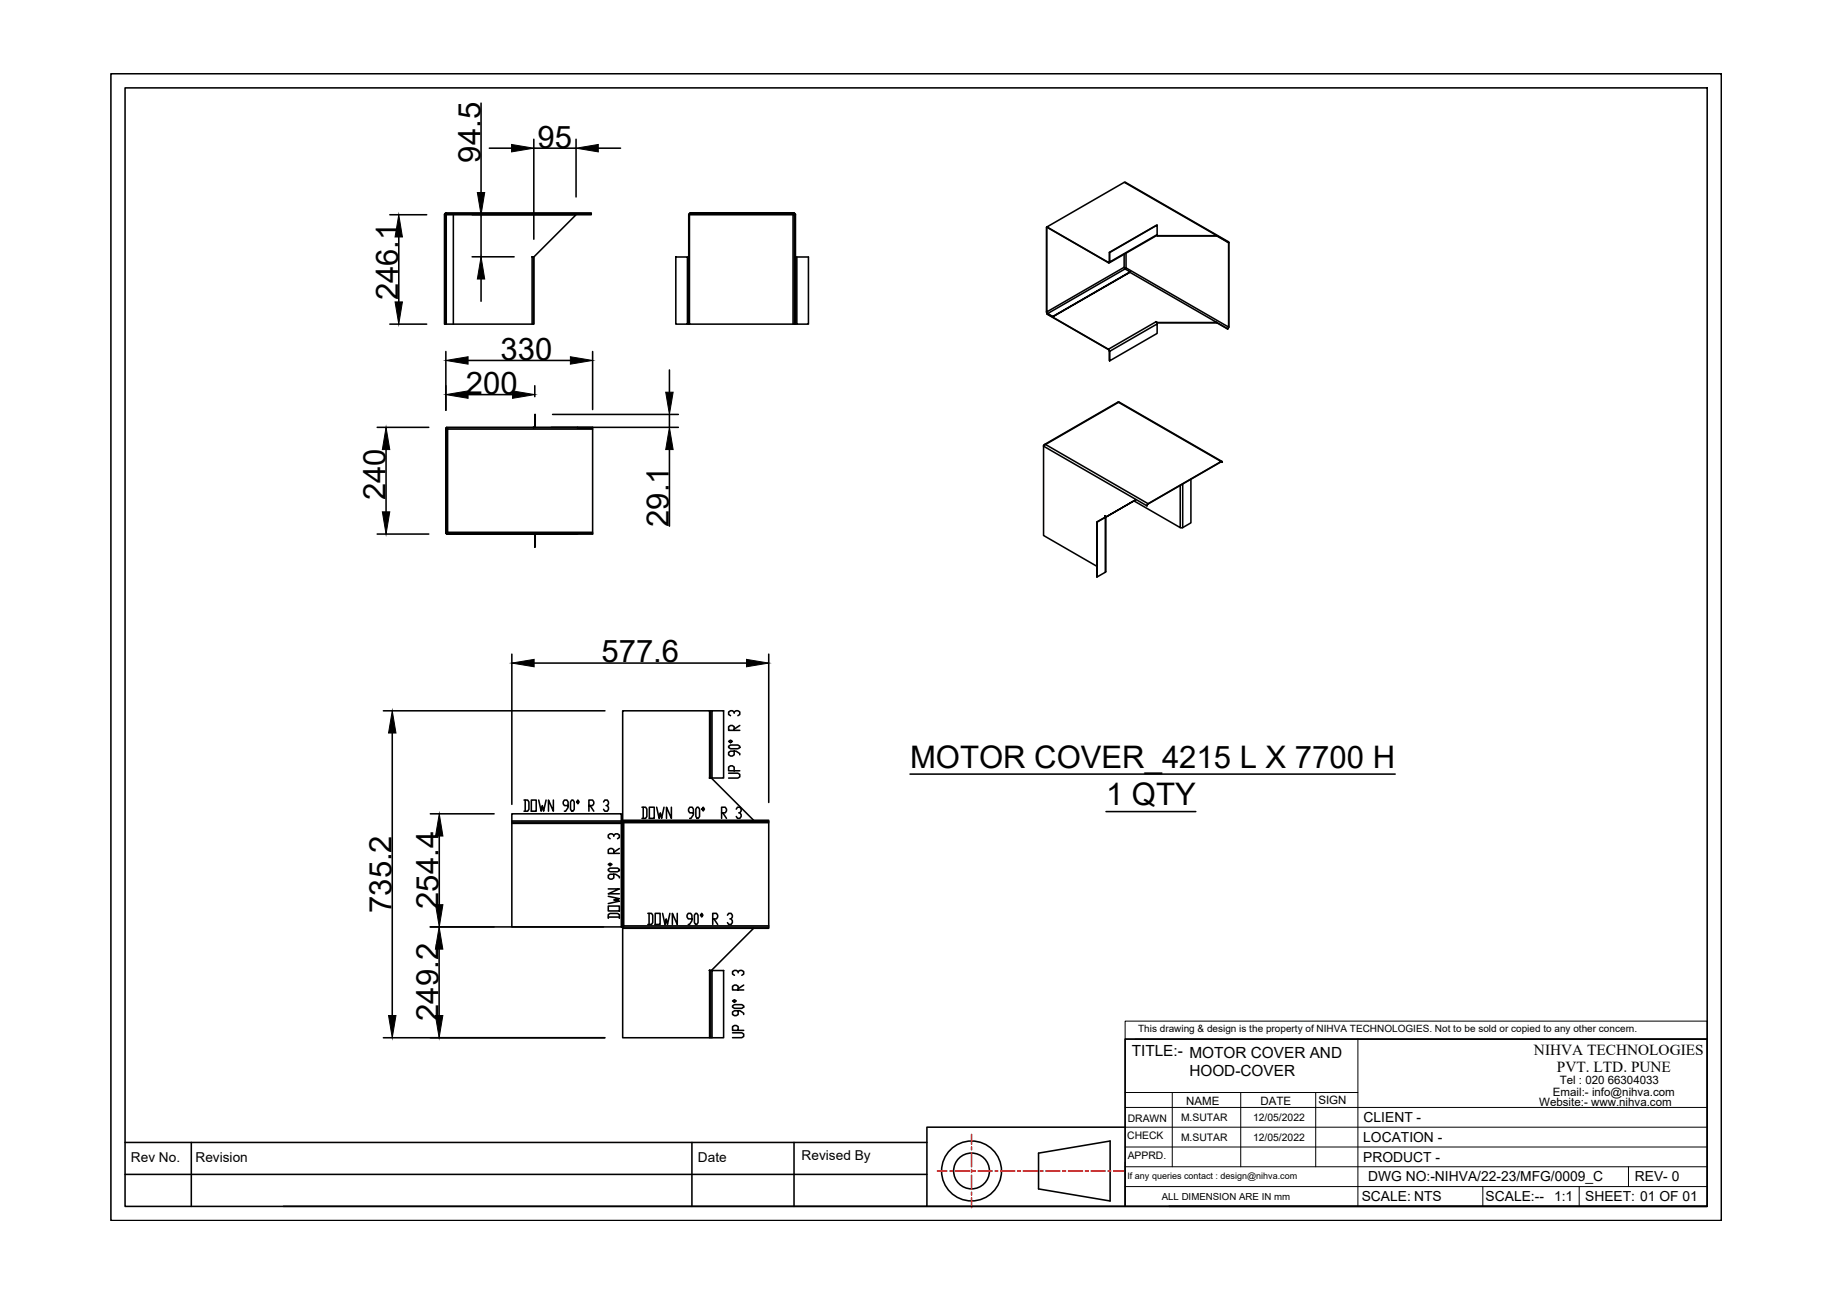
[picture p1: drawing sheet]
<svg xmlns="http://www.w3.org/2000/svg" width="297mm" height="210mm" viewBox="0 0 297 210" stroke-linecap="round" stroke-linejoin="round" font-family="sans-serif">
<!-- layer: 0 -->
<g fill="none" stroke="#000" stroke-width=".25">
<path d="M18 12h261.4v186.1h-261.4zM20.3 14.3h256.8v181.5h-256.8zM78.1 16.7v14.6M63.3 34.9h6M64.7 38.5v10.5M72.1 34.9h.2M72.2 34.7l.2-.1-.2 .3-.1 17.7v-17.7zM72.3 34.9l.1-.3h23.6v.3h-2.5M72.4 34.9v17.7M73.6 34.9v17.7M76.6 34.9h16.5M78.1 34.9v6.8"/>
<path d="M79.4 24.1h3.6M86.6 22.6v16.2M86.6 24.1h6.9M93.5 22.6v9.4M96 34.6h-23.6l-.1 .3M97.1 24.1h3.6M111.8 34.9l.3-.3-.2 .3v17.7h16.8M111.8 34.9v6.8l.1-6.8M111.8 34.9h.1M111.9 34.9l.2-.3-.2 .3h16.8M128.8 34.6l.3 .3M128.8 34.6h-16.7h16.7"/>
<path d="M128.8 34.6l.2 .3-.2-.3M128.8 34.6h.1M128.9 34.9l.1 17.7zM128.9 34.9h-.2v17.7h.2M129.1 34.9v6.8v-6.8M129.1 34.9h.1M169.9 36.9v13.7l.2 .4 .8 .4M169.9 36.9h.1M182.5 29.6h.2l16.7 9.7M187.7 38.2l.2 .1M187.8 38.2l9.7 .1-15-8.7-12.6 7.2 10 5.8 .2-.1M187.8 38.1v.1l-7.7 4.5"/>
<path d="M187.8 36.5l-7.7 4.5M187.9 38.3h9.6M197.5 38.3l1.8 1zM199.3 39.3l.2 .1M199.3 39.3l.1 .1M199.4 39.4v13.7l-16.6-9.6M199.5 39.4v13.7l-.2 .3M199.5 39.4h-.1M63.3 52.6h6M72.2 52.6h14.2M72.4 57.1v9.5M76 58.5h16.6"/>
<path d="M76.6 41.7h6.8M78.1 45.3v3.6M86.4 41.7h.3l6.8-6.8h-21.2v17.7M86.6 41.7v10.9zM86.6 41.7h-.2v10.9h.2M96.2 57.1v9.4M109.7 41.7h1.9v10.9h-1.9zM111.6 41.7h.3v10.9h-.3M111.8 41.7v10.9M111.9 41.7h.1M129.1 41.7h.2v10.9h1.9v-10.9h-1.9M129.1 41.7v10.9h.2"/>
<path d="M129.1 41.7h.1M129.1 41.7v10.9M169.9 50.6l.1 .4M169.9 50.9l10 5.8M170 50.9h-.1M179.9 56.7l.2 .3M180.1 42.5l-.2 .2M180.1 57v1.6v-1.6l7.7-4.4v1.5l-7.7 4.5M180.1 57h.1M180.1 42.5l-.2 .1M180.1 41l7.7-4.5v1.6l-7.7 4.4zM180.1 41v1.5"/>
<path d="M182.5 43.4l.1 .2 .2-.1M182.5 41.3v2.1l-12.6 7.2v-13.7v-.1l10 5.9M182.8 43.5l-.3 .1M182.8 41.1v2.4M183.4 44.2l14.1 8.2h-9.6l-.3-.2-7.7 4.5-10-5.8M183.4 44.1l-12.5 7.3-.8-.5 12.5-7.2 .8 .4-12.5 7.3M187.6 52.2l.2 .4M187.6 52.2h.1M187.7 52.3l.2 .1M187.9 52.4h9.6M197.5 52.4l1.8 1M199.3 53.4h.1"/>
<path d="M199.5 53.1l-.2 .3M61.2 69.4h8.4M62.7 73v10.1M72.4 69.5l.3 .2v16.7M72.5 69.4l.2 .3h23.5v-.3h-2.5M72.5 69.4l.2 .3-.3-.2M72.5 69.4h14.4M76 64.1h7.2M86.6 69.4h.1M86.6 69.4h-14.1M86.6 69.4h.3M86.8 69.2l-.2 .2"/>
<path d="M86.8 69.2v-1.9l.1 1.9M86.8 69.2h.1M86.8 62.6v1.8M86.9 69.2l-.2 .2h-.1M86.9 69.4h6.8zM89.5 69.4h20.6M89.7 67.3h20.4M96.2 69.4h.1M96.2 69.7v16.7M108.7 60.1v3.6M108.7 67.3v2.1M108.7 73v12.4"/>
<path d="M169.4 72.3l12.2-7 16.6 9.6-11.9 6.9-.1 .3M169.4 72.4v14.5l8.6 5M169.5 72.2l12.1-6.9 16.7 9.6M169.6 72.2h-.1M191.6 78.8v6.9l-7.5-4.4M192 78.6v7.1M193.3 77.8v7.1l-1.3 .8M198.4 75.1l-.2-.1 .2 .1-.1-.2h-.1l-11.8 6.9M61.2 86.7h8.4M72.4 86.3l.2 .3M72.4 86.3v-16.8v16.8M72.4 86.3v.3v-.3"/>
<path d="M72.4 86.3h.1M72.4 86.3l.2 .2M72.5 86.6l.2-.2h23.5v.2h-2.5M72.7 86.5l1.1 .1zM72.7 86.4l-.3 .2M72.7 86.4l-.2 .3M86.6 86.6v.1M86.6 86.7l.2 .2M86.6 86.6l.3 .3M86.6 86.6h-14.1l14.1 .1M86.6 86.6h.3l-.3 .1M86.8 86.9l.1 1.9z"/>
<path d="M86.9 86.6h6.8l-6.8 .1M96.2 86.6l-2.5 .1M178 84.7l.1 9zM178.1 84.8l1.3-.8v8.9M179.3 83.7l.1 .3v-.2M179.3 83.7l.3 .2 4.8-2.8-4.8 2.8M179.4 83.8h-.1M179.4 83.8h.1M179.4 92.9l-1.3 .8M179.5 83.8l-.1 .2-1.4 .7M179.5 92.8l-.1 .1M179.5 83.9v8.9"/>
<path d="M186.2 82.1h.1M186.3 81.8l-.1 .3M186.4 81.8l-16.7-9.6-.3 .2 16.8 9.7M191.6 85.6h.4M62.2 115.4h36M63.7 119v45.9M83.1 106.2v24.4M86.7 107.6h34.5M115.2 115.4h.4M115.4 115.4v10.9M115.6 115.4h1.9v10.9h-1.9zM119.2 118.6v-.6l-.3-.2h-.3l-.3 .2v.6h1.8"/>
<path d="M119.2 115.8v-.2l-.3-.2h-.3l-.3 .2v.4l.3 .2M119.2 115.6l.3-.2h.3l.3 .2v.4l-.3 .2M120.1 117.8l-.9 .6M124.8 106.2v24.1M69.9 132.1h10.3M71.3 135.7v11.2M83.1 133.7v16.8h17.7M83.1 133.3v-1.2h17.7v1.2M83.1 133.5h17.7M85.1 129.9h.6l.2 .3v1.2l-.2 .3h-.6M85.2 129.9v1.8M86.2 129.9h.8v1.8h-.8z"/>
<path d="M87.4 129.9l.4 1.8 .2-.9 .2 .9 .4-1.8M89.8 129.9v1.8l-.8-1.8v1.8M92.2 130.8h-.6l-.2-.3v-.3l.2-.3h.4l.2 .3v.9l-.4 .6h-.2M92.8 129.9h.2l.2 .3v1.2l-.2 .3h-.2l-.2-.3v-1.2zM93.8 129.9l.2 .3-.2 .3-.2-.3zM95.6 130.8h.6l.2-.3v-.3l-.2-.3h-.6v1.8M95.8 130.8l.6 .9M98 130.2l.2-.3h.4l.2 .3v.3l-.2 .3h-.2M98.6 130.8l.2 .3v.3l-.2 .3h-.4l-.2-.3M99.6 138.5v-.6l-.3-.2h-.3l-.3 .2v.6h1.8M99.6 135.8v-.2l-.3-.2h-.3l-.3 .2v.4l.3 .2M99.6 135.6l.3-.2h.3l.3 .2v.4l-.3 .2"/>
<path d="M100.5 137.7l-.9 .6M100.8 133.4l.4 .2v16.7l-.4 .2zM100.8 133.3h-17.7v.4h17.7M100.8 133.3v.1M101 133.5v17M101.2 133.4h23.6M104.2 131h.6l.2 .3v1.2l-.2 .4h-.6M104.4 131v1.9M105.4 131h.8v1.9h-.8zM106.6 131l.4 1.9 .2-.9 .2 .9 .4-1.9M109 131v1.9l-.8-1.9v1.9M112.6 132h-.6l-.2-.4v-.3l.2-.3h.4l.2 .3v.9l-.4 .7h-.2"/>
<path d="M113.1 131h.2l.2 .3v1.2l-.2 .4h-.2l-.2-.4v-1.2zM114.1 131l.2 .3-.2 .3-.2-.3zM115.2 126.3h.3l6.8 6.9M115.2 126.3v-10.9h-14.1v17.8M115.2 126.3h.4M117.1 132h.6l.2-.4v-.3l-.2-.3h-.6v1.9M117.3 132l.6 .9M118.3 125.5h1.5l.3 .2v.4l-.3 .2h-1.5M118.3 121.1l.3-.2h1.2l.3 .2v.2l-.3 .2h-1.2l-.3-.2zM118.3 120.4l.3-.2 .3 .2-.3 .2zM119.2 125.1v-.6l-.3-.2h-.3l-.3 .2v.6h1.8M119.2 121.9v.6l-.3 .2h-.3l-.3-.2v-.4l.3-.2h.9l.6 .4v.2"/>
<path d="M119.5 131.3l.2-.3h.4l.2 .3v.3l-.2 .4h-.2M120.1 132l.2 .2v.3l-.2 .4h-.4l-.2-.4M124.8 133.6v-.4h-23.7l.1 .4h23.6v17.1h-2.5M147.7 125.7h78.8M179.5 131.8h14.6M69.8 150.5h28.2M71.3 154.1v10.8M98.7 149.1v-.6l.3-.2h1.2l.3 .2v.6M98.7 147.1h1.8v.8h-1.8zM98.7 145.5l1.8 .4-.9 .2 .9 .2-1.8 .4M98.7 144.3h1.8l-1.8 .8h1.8M98.7 141.1l.3-.2h1.2l.3 .2v.2l-.3 .2h-1.2l-.3-.2z"/>
<path d="M98.7 140.3l.3-.2 .3 .2-.3 .2zM98.7 148.9h1.8M99.6 141.9v.6l-.3 .2h-.3l-.3-.2v-.4l.3-.2h.9l.6 .4v.2M101.1 150.7h21.2l-6.8 6.8h-.4l.1 11h-14.1zM101.1 150.5h23.7M105.2 148.3h.6l.1 .3v1.2l-.1 .3h-.6M105.4 148.3v1.8M106.4 148.3h.7v1.8h-.7zM107.5 148.3l.4 1.8 .2-.9 .2 .9 .4-1.8M109.9 148.3v1.8l-.8-1.8v1.8M112.3 149.2h-.6l-.2-.3v-.3l.2-.3h.4l.2 .3v.9l-.4 .6h-.2M112.9 148.3h.2l.2 .3v1.2l-.2 .3h-.2l-.2-.3v-1.2z"/>
<path d="M113.9 148.3l.2 .3-.2 .3-.2-.3zM115.2 157.6h.4M115.4 157.6v10.9M115.6 157.6h1.9v10.9h-1.9zM115.7 149.2h.6l.2-.3v-.3l-.2-.3h-.6v1.8M115.9 149.2l.6 .9M118.1 148.6l.2-.3h.4l.2 .3v.3l-.2 .3h-.2M118.7 149.2l.2 .3v.3l-.2 .3h-.4l-.2-.3M119.8 157.9v-.2l-.3-.2h-.3l-.3 .2v.4l.3 .2M119.8 157.7l.3-.2h.3l.3 .2v.4l-.3 .2M120.7 159.9l-.9 .6M124.8 150.3h-23.6l-.1 .4"/>
<path d="M62.2 168.5h36M115.2 168.5h.4M118.9 167.7h1.5l.3 .2v.4l-.3 .2h-1.5M118.9 163.3l.3-.2h1.2l.3 .2v.2l-.3 .2h-1.2l-.3-.2zM118.9 162.5l.3-.2 .3 .2-.3 .2zM119.8 167.3v-.6l-.3-.2h-.3l-.3 .2v.6h1.8M119.8 164.1v.6l-.3 .2h-.3l-.3-.2v-.4l.3-.2h.9l.6 .4v.2M119.8 160.7v-.6l-.3-.2h-.3l-.3 .2v.6h1.8M182.6 168.7h94.5v27.1h-94.5zM20.3 190.6h130.2M20.3 185.5h130.2M31.1 185.5v10.3"/>
<path d="M112.3 185.5v10.3M128.9 185.5v10.3M150.5 195.8h32.1M168.6 187.2l11.6-2v9.8l-11.6-2zM182.6 183h-32.1v12.8h-104.5M189.8 195.8h87.3"/>
<circle cx="157.7" cy="190.1" r="4.9"/>
<circle cx="157.7" cy="190.1" r="2.91"/>
</g>
<g fill="#000" stroke="#000" stroke-width=".16">
<path d="M64.7 34.9l.6 3.6h-1.2zM77.5 31.3h1.2l-.6 3.6zM83 23.5l3.6 .6-3.6 .6zM93.5 24.1l3.6-.6v1.2zM64.1 49h1.2l-.6 3.6zM72.4 58.5l3.6-.6v1.2zM78.1 41.7l.6 3.6h-1.2zM92.6 57.9l3.6 .6-3.6 .6zM62.7 69.4l.6 3.6h-1.2zM72.4 64.1l3.6-.6v1.2zM83.2 63.5l3.6 .6-3.6 .6zM108.1 63.7h1.2l-.6 3.6z"/>
<path d="M108.7 69.4l.6 3.6h-1.2zM62.1 83.1h1.2l-.6 3.6zM63.7 115.4l.6 3.6h-1.2zM83.1 107.6l3.6-.6v1.2zM121.2 107l3.6 .6-3.6 .6zM71.3 132.1l.6 3.6h-1.2zM71.3 150.5l.6 3.6h-1.2zM70.7 146.9h1.2l-.6 3.6zM63.1 164.9h1.2l-.6 3.6zM70.7 164.9h1.2l-.6 3.6z"/>
</g>
<g fill="none" stroke="#000" stroke-width=".16">
<path d="M182.6 165.8h94.5v2.9h-94.5zM182.6 179.8h94.5M182.6 168.7v27.1M182.6 177.4h37.8M184.2 168.7h92.9M190.3 177.4v12M201.4 177.4v12M213.6 177.4v12M220.4 168.7v27.1M182.6 189.4h94.5M182.6 186.2h94.5M182.6 183h94.5"/>
<path d="M182.6 192.6h94.5M240.7 192.6v3.2M256.3 192.6v3.2M264.3 189.4v3.2"/>
</g>
<g fill="none" stroke="#f00" stroke-width=".25">
<path d="M152.2 190.1h1.5M154.2 190.1h.4M155.1 190.1h2.3M157.7 184.2v1.5M157.7 186.2v.5M157.7 187.1v2.3M157.7 189.9v.4M157.7 190.8v2.3M157.7 193.5v.5M157.7 194.5v1.5M157.8 190.1h.5M158.8 190.1h2.2"/>
<path d="M161.5 190.1h.5M162.4 190.1h2.3M165.2 190.1h.4M166.1 190.1h2.3M168.8 190.1h.5M169.8 190.1h2.3M172.5 190.1h.5M173.4 190.1h2.3M176.2 190.1h.4M177.1 190.1h2.3M179.8 190.1h.5M180.8 190.1h1.5"/>
</g>
<g font-size="5">
<text x="87.3" y="24">95</text>
<text x="78" y="26.4" transform="rotate(-90 78 26.4)">94.5</text>
<text x="64.6" y="48.8" transform="rotate(-90 64.6 48.8)">246.1</text>
<text x="81.2" y="58.4">330</text>
<text x="75.6" y="64">200</text>
<text x="62.6" y="81.2" transform="rotate(-90 62.6 81.2)">240</text>
<text x="108.6" y="85.5" transform="rotate(-90 108.6 85.5)">29.1</text>
<text x="97.6" y="107.5">577.6</text>
<text x="147.7" y="124.6">MOTOR COVER_4215 L X 7700 H</text>
<text x="179.5" y="130.7">1 QTY</text>
<text x="63.6" y="148.2" transform="rotate(-90 63.6 148.2)">735.2</text>
<text x="71.2" y="147.6" transform="rotate(-90 71.2 147.6)">254.4</text>
<text x="71.2" y="165.7" transform="rotate(-90 71.2 165.7)">249.2</text>
</g>
<g font-size="2.5">
<text x="183.7" y="171.4">TITLE:- MOTOR COVER AND</text>
<text x="249" y="171.3">NIHVA TECHNOLOGIES</text>
<text x="193.1" y="174.7">HOOD-COVER</text>
<text x="252.7" y="174.1">PVT. LTD. PUNE</text>
</g>
<g font-size="2.2">
<text x="221.3" y="185.4">LOCATION -</text>
<text x="221.3" y="182.2">CLIENT -</text>
<text x="21.3" y="188.6">Rev No.</text>
<text x="31.7" y="188.6">Revision</text>
<text x="113.3" y="188.6">Date</text>
<text x="130.1" y="188.3">Revised By</text>
<text x="221.3" y="188.6">PRODUCT -</text>
<text x="222.1" y="191.8">DWG NO:-NIHVA/22-23/MFG/0009_C</text>
<text x="265.4" y="191.8">REV- 0</text>
<text x="221" y="195">SCALE: NTS</text>
<text x="241.1" y="195">SCALE:--</text>
<text x="252.2" y="195">1:1</text>
<text x="257.3" y="195">SHEET: 01 OF 01</text>
</g>
<g font-size="1.9">
<text x="192.5" y="179.3">NAME</text>
<text x="204.6" y="179.4">DATE</text>
<text x="214" y="179.2">SIGN</text>
<text x="249.8" y="179.6">Website:- www.nihva.com</text>
<text x="252.1" y="177.8">Email:- info@nihva.com</text>
<text x="253.2" y="176">Tel : 020 66304033</text>
</g>
<g font-size="1.7">
<text x="183" y="184.9">CHECK</text>
<text x="183" y="182.1">DRAWN</text>
<text x="191.7" y="185.2">M.SUTAR</text>
<text x="191.7" y="182">M.SUTAR</text>
<text x="203.4" y="182">12/05/2022</text>
<text x="203.4" y="185.2">12/05/2022</text>
<text x="183" y="188.1">APPRD.</text>
</g>
<g font-size="1.6">
<text x="184.7" y="167.6">This drawing &amp; design is the property of NIHVA TECHNOLOGIES. Not to be sold or copied to any other concern.</text>
<text x="188.6" y="194.8">ALL DIMENSION ARE IN mm</text>
</g>
<text font-size="1.5" x="183" y="191.4">If any queries contact : design@nihva.com</text>
</svg>
